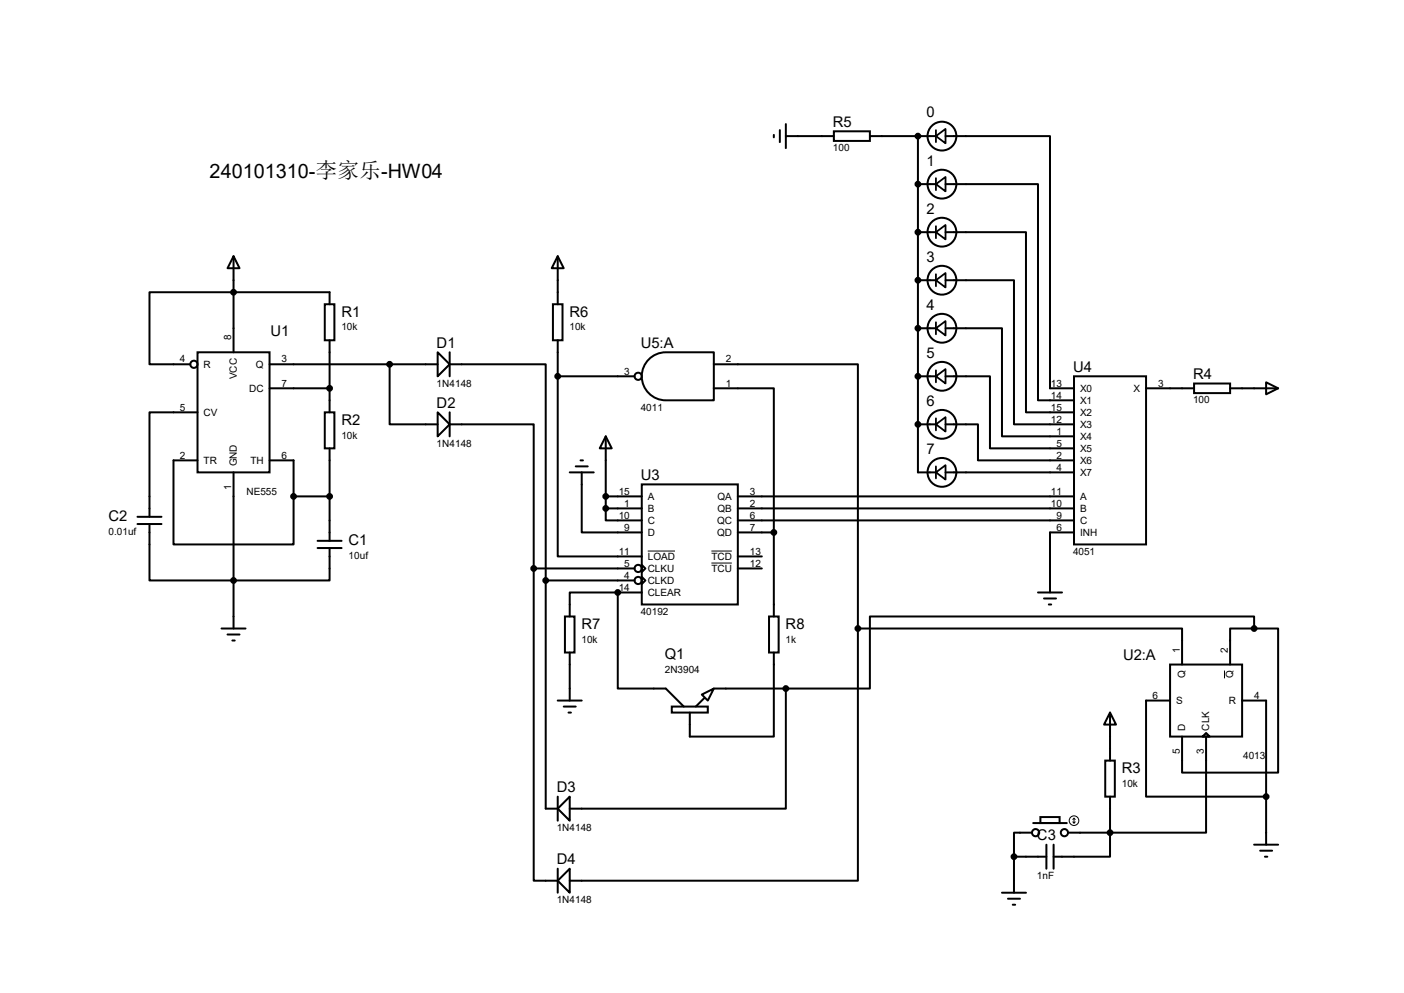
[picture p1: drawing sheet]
<svg xmlns="http://www.w3.org/2000/svg" width="297mm" height="210mm" viewBox="0 0 297 210" stroke-linecap="round" stroke-linejoin="round" font-family="sans-serif">
<g fill="none" stroke="#000" stroke-width=".42">
<path d="M163.7 28.5v.5M165 27.5v2.6M166.2 28.8h10.2M166.2 26.2v5.1M176.4 27.8h7.6v2h-7.6zM184 28.8h14M194.2 28.8v71.1h3.8M194.2 38.9h3.8M200 28.8h22.1v53.3h5.1M200 38.9h19.6v45.8h7.6M49.4 54.2l1.3 2.5h-2.6zM49.4 54.2v20.3"/>
<path d="M118 54.2l1.3 2.5h-2.6zM118 54.2v10.1M194.2 49.1h3.8M194.2 59.3h3.8M200 49.1h17v38.1h10.2M200 59.3h14.5v30.4h12.7M41.8 74.5h15.2v25.4h-15.2zM57 77h35.6M68.7 64.3h2v7.7h-2zM69.7 64.3v-2.5h-38.1v15.2h8.7M69.7 72v15.2M82.4 77v12.7h10.2"/>
<path d="M92.6 74.5l2.5 2.5-2.5 2.6zM95.1 77h20.3v45.8M95.1 74.5v5.1M117 64.3h2v7.7h-2zM118 79.6v38.1h17.8M118 72v7.6M118 79.6h16.2M137.6 75.7a5.1 5.1 0 0 1 3.2-1.2h10.2v10.2h-10.2a5.1 5.1 0 0 1-4.7-3.4 5.1 5.1 0 0 1 1.5-5.6zM151 77h30.5v55.9M194.2 79.6h3.8M194.2 69.4h3.8M200 69.4h12v22.9h15.2"/>
<path d="M200 79.6h9.4v15.2h17.8M227.2 79.6h15.2v35.5h-15.2zM41.8 87.2h-10.2v22.1M41.8 97.4h-5.1v17.7h25.4v-10.1M49.4 99.9v33M57 82.1h12.7M57 97.4h5.1v7.6M68.7 87.2h2v7.6h-2zM69.7 94.8v19.6M92.6 87.2l2.5 2.5-2.5 2.6zM95.1 89.7h17.8v30.5M95.1 87.2v5.1"/>
<path d="M120.5 99.9h5.1M121.8 98.6h2.5M122.8 97.4h.5M123.1 99.9v12.7h12.7M128.1 92.3l1.3 2.5h-2.5zM128.1 92.3v15.2M151 82.1h12.7v30.5M194.2 89.7h3.8M200 89.7h6.9v7.7h20.3M200 99.9h27.2M242.4 82.1h10.2M252.6 81.1h7.6v2h-7.6z"/>
<path d="M260.2 82.1h10.2M267.8 80.9l2.6 1.2-2.6 1.3zM29.1 110.8h5.1M29.1 109.3h5.1M31.6 110.8v12h38.1v-6.9M62.1 105h7.6M67.2 115.9h5.1M67.2 114.4h5.1M128.1 107.5v2.6h7.7M128.1 105h7.7M128.1 107.5h7.7M135.8 102.4h20.3v25.4h-20.3z"/>
<path d="M135.8 119.5l.7 .7-.7 .8zM156.1 105h71.1M156.1 107.5h71.1M156.1 110.1h71.1M156.1 112.6h7.6M156.1 117.7h5.1M163.7 112.6v17.8M227.2 112.6h-5.1v12.7M46.9 132.9h5M48.1 134.2h2.6M49.1 135.5h.6M112.9 120.2v66.1h5.1"/>
<path d="M112.9 120.2h21.3M115.4 122.8v48.2h2.6M115.4 122.8h18.8M119.5 130.4h2v7.6h-2zM120.5 138v10.2M130.7 125.3h-10.2v5.1M130.7 125.3v20.3h10.1l3.9 3.8M130.7 125.3h5.1M135.8 122l.7 .8-.7 .7zM156.1 120.2h5.1M162.7 130.4h2v7.6h-2zM163.7 138v17.8h-17.8v-5.1"/>
<path d="M181.5 132.9v53.4h-61M181.5 132.9h68.6v7.6M219.6 125.3h5.1M220.9 126.6h2.5M221.9 127.8h.5M265.3 132.9h-5.1v7.6M265.3 132.9h5.1v30.5h-20.3v-7.6M265.3 132.9v-2.5h-81.3v15.2h-17.8M118 148.2h5.1M119.3 149.4h2.5M120.3 150.7h.5M142.1 149.4h7.6v1.3h-7.6z"/>
<path d="M148.5 146.9l2.5-1.3-1.3 2.6zM149 147.7l-1.8 1.7M151 145.6h15.2M166.2 145.6v25.4h-45.7M234.8 150.7l1.3 2.5h-2.5zM234.8 150.7v10.2M247.5 140.5h15.3v15.3h-15.3zM247.5 148.2h-5.1v20.3h25.4M255.1 155l.8 .8h-1.5zM255.1 155.8v20.3h-20.3M262.8 148.2h5v30.4M118 168.5v5.1"/>
<path d="M120.5 168.5v5.1l-2.5-2.6zM218.3 176.1h-3.8v5.1M218.6 174.1h7.1M220.1 172.8h4.1v1.3h-4.1zM221.4 178.6v5.1M222.9 178.6v5.1M225.9 176.1h8.9M233.8 160.9h2v7.6h-2zM234.8 176.1v5.1h-11.9M234.8 168.5v7.6M265.3 178.6h5.1M266.6 179.9h2.5"/>
<path d="M118 186.3l2.5-2.6v5.1zM118 183.7v5.1M212 188.8h5M213.2 190.1h2.6M214.2 191.3h.6M214.5 181.2h6.9M214.5 181.2v7.6M267.6 181.2h.5"/>
<circle cx="199.3" cy="28.8" r="3"/>
<circle cx="199.3" cy="38.9" r="3"/>
<circle cx="199.3" cy="49.1" r="3"/>
<circle cx="199.3" cy="59.3" r="3"/>
<circle cx="41" cy="77" r=".76"/>
<circle cx="135" cy="79.6" r=".76"/>
<circle cx="199.3" cy="79.6" r="3"/>
<circle cx="199.3" cy="69.4" r="3"/>
<circle cx="199.3" cy="89.7" r="3"/>
<circle cx="199.3" cy="99.9" r="3"/>
<circle cx="135" cy="122.8" r=".76"/>
<circle cx="135" cy="120.2" r=".76"/>
<circle cx="219.1" cy="176.1" r=".76"/>
<circle cx="225.2" cy="176.1" r=".76"/>
</g>
<g fill="#000">
<circle cx="194.2" cy="38.9" r=".21"/>
<circle cx="194.2" cy="28.8" r=".21"/>
<circle cx="194.2" cy="59.3" r=".21"/>
<circle cx="194.2" cy="49.1" r=".21"/>
<circle cx="194.2" cy="79.6" r=".21"/>
<circle cx="194.2" cy="69.4" r=".21"/>
<circle cx="194.2" cy="89.7" r=".21"/>
<circle cx="130.7" cy="125.3" r=".21"/>
</g>
<g fill="#000" stroke="#000" stroke-width=".42">
<circle cx="194.2" cy="38.9" r=".51"/>
<circle cx="194.2" cy="28.8" r=".51"/>
<circle cx="194.2" cy="49.1" r=".51"/>
<circle cx="194.2" cy="59.3" r=".51"/>
<circle cx="49.4" cy="61.8" r=".51"/>
<circle cx="82.4" cy="77" r=".51"/>
<circle cx="118" cy="79.6" r=".51"/>
<circle cx="194.2" cy="69.4" r=".51"/>
<circle cx="194.2" cy="79.6" r=".51"/>
<circle cx="69.7" cy="82.1" r=".51"/>
<circle cx="194.2" cy="89.7" r=".51"/>
<circle cx="62.1" cy="105" r=".51"/>
<circle cx="69.7" cy="105" r=".51"/>
<circle cx="128.1" cy="107.5" r=".51"/>
<circle cx="128.1" cy="105" r=".51"/>
<circle cx="163.7" cy="112.6" r=".51"/>
<circle cx="49.4" cy="122.8" r=".51"/>
<circle cx="112.9" cy="120.2" r=".51"/>
<circle cx="115.4" cy="122.8" r=".51"/>
<circle cx="130.7" cy="125.3" r=".51"/>
<circle cx="181.5" cy="132.9" r=".51"/>
<circle cx="265.3" cy="132.9" r=".51"/>
<circle cx="166.2" cy="145.6" r=".51"/>
<circle cx="234.8" cy="176.1" r=".51"/>
<circle cx="267.8" cy="168.5" r=".51"/>
<circle cx="214.5" cy="181.2" r=".51"/>
</g>
<g fill="none" stroke="#000" stroke-width=".21">
<path d="M137 116.5h5.8M150.5 116.5h4.3M150.5 119.1h4.3M259 141.8v1.7M226.9 173.8l.3 .3M227.2 173.1v1M227.2 173.1l-.3 .2M227.2 173.1l.3 .2M227.5 173.8l-.3 .3"/>
<circle cx="227.2" cy="173.6" r="1.02"/>
</g>
<g fill="none" stroke="#000" stroke-width=".38">
<path d="M198 28.8l2-1.5v3zM198 38.9l2-1.5v3.1zM198 27.5v2.6M198 37.7v2.5M198 49.1l2-1.5v3zM198 59.3l2-1.6v3.1zM198 47.8v2.6M198 58v2.5M198 69.4l2-1.5v3.1zM198 79.6l2-1.5v3zM198 68.2v2.5M198 78.3v2.6"/>
<path d="M198 89.7l2-1.5v3.1zM198 99.9l2-1.5v3zM198 88.5v2.5M198 98.6v2.6"/>
</g>
<text font-size="4.2" x="44.3" y="37.7">240101310-李家乐-HW04</text>
<g font-size="3.1">
<text x="176.2" y="26.9">R5</text>
<text x="196" y="24.8">0</text>
<text x="196" y="35">1</text>
<text x="196" y="45.2">2</text>
<text x="196" y="55.3">3</text>
<text x="196" y="65.5">4</text>
<text x="57.2" y="71.1">U1</text>
<text x="72.2" y="67">R1</text>
<text x="120.5" y="67">R6</text>
<text x="92.4" y="73.6">D1</text>
<text x="135.6" y="73.6">U5:A</text>
<text x="196" y="75.6">5</text>
<text x="227" y="78.7">U4</text>
<text x="252.4" y="80.2">R4</text>
<text x="72.2" y="89.8">R2</text>
<text x="92.4" y="86.3">D2</text>
<text x="196" y="85.8">6</text>
<text x="196" y="96">7</text>
<text x="135.6" y="101.6">U3</text>
<text x="22.9" y="110.2">C2</text>
<text x="73.7" y="115.2">C1</text>
<text x="123" y="133">R7</text>
<text x="166.2" y="133">R8</text>
<text x="140.6" y="139.4">Q1</text>
<text x="237.6" y="139.7">U2:A</text>
<text x="117.8" y="167.6">D3</text>
<text x="237.3" y="163.5">R3</text>
<text x="219.4" y="177.8">C3</text>
<text x="117.8" y="182.8">D4</text>
</g>
<g font-size="2.1">
<text x="176.2" y="32">100</text>
<text x="48.9" y="72" transform="rotate(-90 48.9 72)">8</text>
<text x="72.2" y="69.9">10k</text>
<text x="120.5" y="69.9">10k</text>
<text x="38.1" y="76.7">4</text>
<text x="43.1" y="77.8">R</text>
<text x="54.1" y="77.8">Q</text>
<text x="59.6" y="76.7">3</text>
<text x="153.5" y="76.7">2</text>
<text x="50.1" y="80.2" transform="rotate(-90 50.1 80.2)">VCC</text>
<text x="52.7" y="82.9">DC</text>
<text x="59.6" y="81.7">7</text>
<text x="92.4" y="81.7">1N4148</text>
<text x="132" y="79.2">3</text>
<text x="153.5" y="81.7">1</text>
<text x="222.3" y="81.7">13</text>
<text x="228.5" y="82.9">X0</text>
<text x="239.8" y="82.9">X</text>
<text x="245" y="81.7">3</text>
<text x="38.1" y="86.8">5</text>
<text x="43.1" y="88">CV</text>
<text x="135.6" y="86.8">4011</text>
<text x="222.3" y="84.3">14</text>
<text x="222.3" y="86.8">15</text>
<text x="222.3" y="89.4">12</text>
<text x="228.5" y="85.4">X1</text>
<text x="228.5" y="88">X2</text>
<text x="252.4" y="85.3">100</text>
<text x="72.2" y="92.8">10k</text>
<text x="92.4" y="94.4">1N4148</text>
<text x="223.5" y="91.9">1</text>
<text x="223.5" y="94.4">5</text>
<text x="228.5" y="90.5">X3</text>
<text x="228.5" y="93">X4</text>
<text x="228.5" y="95.6">X5</text>
<text x="38.1" y="97">2</text>
<text x="43.1" y="98.1">TR</text>
<text x="50.1" y="98.6" transform="rotate(-90 50.1 98.6)">GND</text>
<text x="53" y="98.1">TH</text>
<text x="59.6" y="97">6</text>
<text x="223.5" y="97">2</text>
<text x="223.5" y="99.5">4</text>
<text x="228.5" y="98.1">X6</text>
<text x="228.5" y="100.7">X7</text>
<text x="48.9" y="103.6" transform="rotate(-90 48.9 103.6)">1</text>
<text x="52.2" y="104.6">NE555</text>
<text x="130.9" y="104.6">15</text>
<text x="132" y="107.1">1</text>
<text x="137" y="105.7">A</text>
<text x="151.8" y="105.7">QA</text>
<text x="158.6" y="104.6">3</text>
<text x="158.6" y="107.1">2</text>
<text x="222.3" y="104.6">11</text>
<text x="222.3" y="107.1">10</text>
<text x="228.5" y="105.7">A</text>
<text x="22.9" y="113.1">0.01uf</text>
<text x="130.9" y="109.7">10</text>
<text x="132" y="112.2">9</text>
<text x="137" y="108.3">B</text>
<text x="137" y="110.8">C</text>
<text x="137" y="113.4">D</text>
<text x="151.7" y="110.8">QC</text>
<text x="151.7" y="113.4">QD</text>
<text x="151.8" y="108.3">QB</text>
<text x="158.6" y="109.7">6</text>
<text x="158.6" y="112.2">7</text>
<text x="223.5" y="109.7">9</text>
<text x="223.5" y="112.2">6</text>
<text x="228.5" y="108.3">B</text>
<text x="228.5" y="110.8">C</text>
<text x="228.5" y="113.4">INH</text>
<text x="73.7" y="118.2">10uf</text>
<text x="130.9" y="117.3">11</text>
<text x="132" y="119.8">5</text>
<text x="137" y="118.4">LOAD</text>
<text x="150.5" y="118.4">TCD</text>
<text x="158.6" y="117.3">13</text>
<text x="158.6" y="119.8">12</text>
<text x="227" y="117.3">4051</text>
<text x="130.9" y="124.9">14</text>
<text x="132" y="122.4">4</text>
<text x="137" y="121">CLKU</text>
<text x="137" y="123.5">CLKD</text>
<text x="150.5" y="121">TCU</text>
<text x="135.6" y="130">40192</text>
<text x="137" y="126.1">CLEAR</text>
<text x="123" y="135.9">10k</text>
<text x="166.2" y="135.9">1k</text>
<text x="140.6" y="142.3">2N3904</text>
<text x="249.6" y="138" transform="rotate(-90 249.6 138)">1</text>
<text x="250.7" y="143.5" transform="rotate(-90 250.7 143.5)">Q</text>
<text x="259.7" y="138" transform="rotate(-90 259.7 138)">2</text>
<text x="260.9" y="143.5" transform="rotate(-90 260.9 143.5)">Q</text>
<text x="243.8" y="147.8">6</text>
<text x="248.8" y="148.9">S</text>
<text x="260" y="148.9">R</text>
<text x="265.3" y="147.8">4</text>
<text x="250.7" y="154.5" transform="rotate(-90 250.7 154.5)">D</text>
<text x="255.8" y="154.5" transform="rotate(-90 255.8 154.5)">CLK</text>
<text x="249.6" y="159.5" transform="rotate(-90 249.6 159.5)">5</text>
<text x="254.6" y="159.5" transform="rotate(-90 254.6 159.5)">3</text>
<text x="263" y="160.5">4013</text>
<text x="237.3" y="166.4">10k</text>
<text x="117.8" y="175.7">1N4148</text>
<text x="219.4" y="185.9">1nF</text>
<text x="117.8" y="191">1N4148</text>
</g>
</svg>
